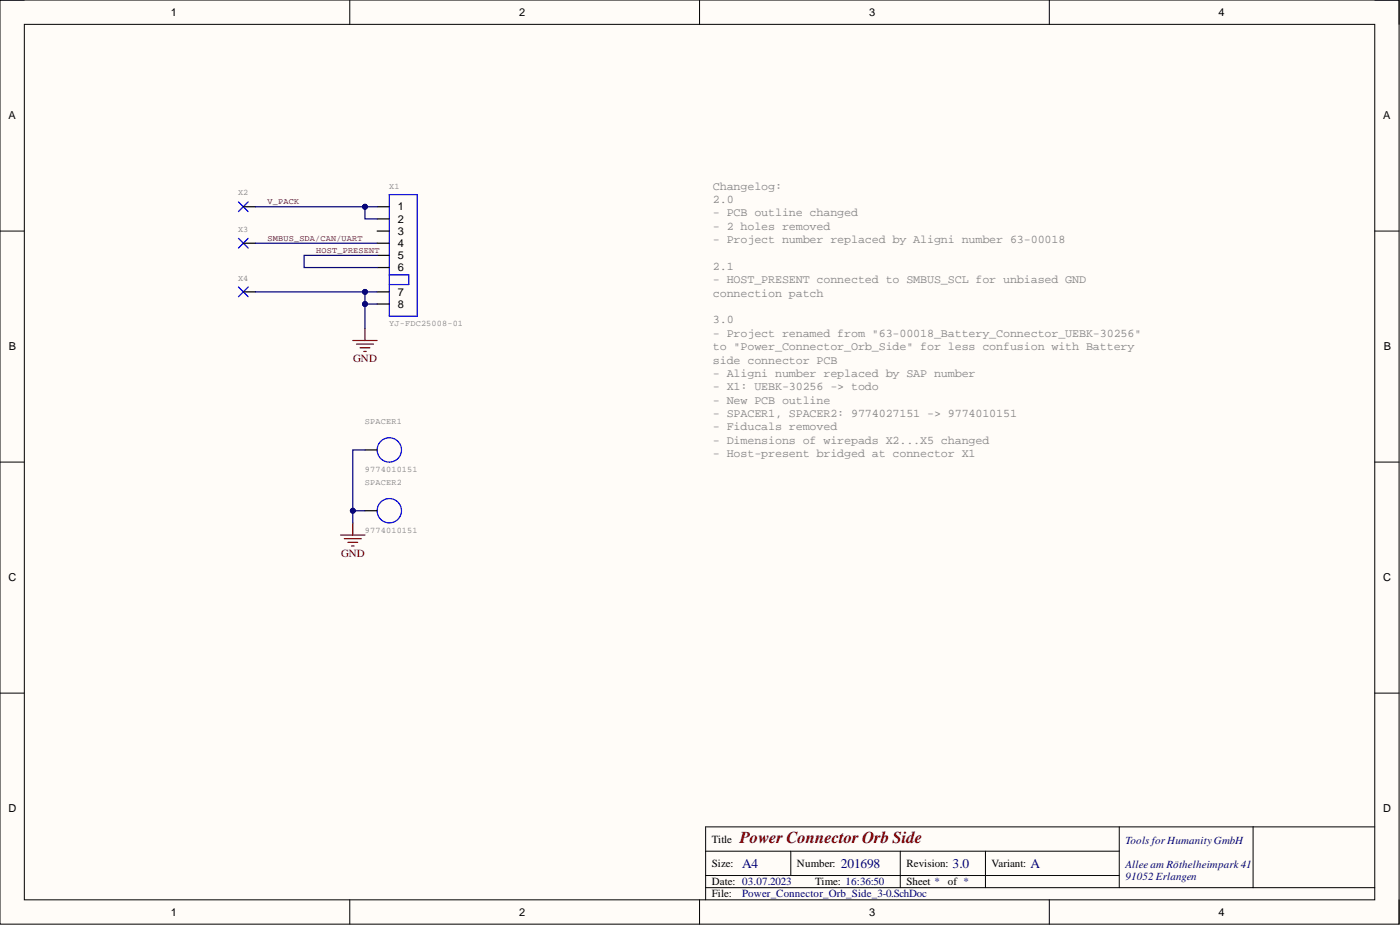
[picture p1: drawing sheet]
<svg xmlns="http://www.w3.org/2000/svg" width="292mm" height="193mm" viewBox="0 0 292 193" stroke-linecap="round" stroke-linejoin="round" font-family="sans-serif">
<path d="M0 0h291.9v192.8h-291.9z" fill-rule="evenodd" fill="#fffcf8"/>
<path d="M0 0h291.9v192.8h-291.9z" fill="none" stroke="#000" stroke-width=".21"/>
<path d="M5.1 5.1h281.7v182.6h-281.7z" fill-rule="evenodd" fill="#fffcf8"/>
<g fill="none" stroke="#000" stroke-width=".21">
<path d="M0 0h5.1M5.1 5.1h281.7v182.6h-281.7zM73 0v5.1M146 0v5.1M218.9 0v5.1M286.8 0h5.1v5.1M0 48.2h5.1M286.8 48.2h5.1M0 96.4h5.1M286.8 96.4h5.1M0 144.6h5.1M286.8 144.6h5.1"/>
<path d="M147.2 177.6h86.3M165 177.6v5M187.8 177.6v7.6M205.6 177.6v7.6M233.5 172.5v12.7M261.4 172.5v12.7M286.8 172.5h-139.6v15.2M73 187.7v5.1M146 187.7v5.1M147.2 185.2h139.6M147.2 182.6h86.3M218.9 187.7v5.1"/>
<path d="M291.9 187.7v5.1"/>
</g>
<path d="M49.8 42.1l2 2M49.8 49.7l2 2.1M49.8 59.9l2 2M51.8 42.1l-2 2M51.8 49.7l-2 2.1M51.8 59.9l-2 2M81.2 40.6h5.9v25.4h-5.9zM81.2 57.3h4.1v2.1h-4.1" fill="none" stroke="#00f" stroke-width=".25"/>
<path d="M50.8 43.1h2.5M50.8 50.7h2.5M78.7 43.1h2.5M78.7 50.7h2.5M78.7 45.7h2.5M78.7 48.2h2.5M78.7 53.3h2.5M78.7 55.8h2.5M50.8 60.9h2.5M78.7 60.9h2.5M78.7 63.4h2.5" fill="none" stroke="#000" stroke-width=".25"/>
<path d="M73.6 71h5.1M74.4 71.8h3.5M75.1 72.6h2.1M75.9 73.3h.5M76.2 68.5v2.5" fill="none" stroke="#800000" stroke-width=".25"/>
<path d="M76.2 63.4h2.5" fill="none" stroke="#000080" stroke-width=".25"/>
<circle cx="76.2" cy="63.4" r=".51" fill="#000080"/>
<circle cx="76.2" cy="63.4" r=".51" fill="none" stroke="#000080" stroke-width=".21"/>
<path d="M53.3 43.1h22.9v2.6h2.5M53.3 50.7h25.4" fill="none" stroke="#000080" stroke-width=".25"/>
<circle cx="76.2" cy="43.1" r=".51" fill="#000080"/>
<circle cx="76.2" cy="43.1" r=".51" fill="none" stroke="#000080" stroke-width=".21"/>
<path d="M76.2 43.1h2.5" fill="none" stroke="#000080" stroke-width=".25"/>
<circle cx="76.2" cy="43.1" r=".51" fill="#000080"/>
<circle cx="76.2" cy="43.1" r=".51" fill="none" stroke="#000080" stroke-width=".21"/>
<path d="M78.7 53.3h-15.2v2.5h15.2M76.2 93.9h-2.6v15.2" fill="none" stroke="#000080" stroke-width=".25"/>
<g fill="none" stroke="#00f" stroke-width=".25">
<circle cx="81.2" cy="93.9" r="2.54"/>
<circle cx="81.2" cy="106.5" r="2.54"/>
</g>
<path d="M76.2 93.9h2.5M76.2 106.5h2.5" fill="none" stroke="#000" stroke-width=".25"/>
<path d="M71.1 111.6h5.1M71.8 112.4h3.6M72.6 113.1h2M73.4 113.9h.5M73.6 109.1v2.5" fill="none" stroke="#800000" stroke-width=".25"/>
<circle cx="73.6" cy="106.5" r=".51" fill="#000080"/>
<circle cx="73.6" cy="106.5" r=".51" fill="none" stroke="#000080" stroke-width=".21"/>
<path d="M73.6 106.5h2.6" fill="none" stroke="#000080" stroke-width=".25"/>
<circle cx="73.6" cy="106.5" r=".51" fill="#000080"/>
<circle cx="73.6" cy="106.5" r=".51" fill="none" stroke="#000080" stroke-width=".21"/>
<path d="M53.3 60.9h22.9" fill="none" stroke="#000080" stroke-width=".25"/>
<circle cx="76.2" cy="60.9" r=".51" fill="#000080"/>
<circle cx="76.2" cy="60.9" r=".51" fill="none" stroke="#000080" stroke-width=".21"/>
<path d="M78.7 60.9h-2.5v7.6" fill="none" stroke="#000080" stroke-width=".25"/>
<circle cx="76.2" cy="60.9" r=".51" fill="#000080"/>
<circle cx="76.2" cy="60.9" r=".51" fill="none" stroke="#000080" stroke-width=".21"/>
<circle cx="76.2" cy="63.4" r=".51" fill="#000080"/>
<circle cx="76.2" cy="63.4" r=".51" fill="none" stroke="#000080" stroke-width=".21"/>
<text font-size="3.5" fill="#800000" x="154.3" y="175.8">Power Connector Orb Side</text>
<g font-size="2.8" fill="#000080">
<text x="154.8" y="181">A4</text>
<text x="175.4" y="181">201698</text>
<text x="198.8" y="181">3.0</text>
<text x="215" y="181">A</text>
</g>
<g font-size="2.5" fill="#808080">
<text x="148.7" y="39.6">Changelog:</text>
<text x="148.7" y="42.4">2.0</text>
<text x="148.7" y="45.2">- PCB outline changed</text>
<text x="148.7" y="48">- 2 holes removed</text>
<text x="148.7" y="50.7">- Project number replaced by Aligni number 63-00018</text>
<text x="148.7" y="56.3">2.1</text>
<text x="148.7" y="59.1">- HOST_PRESENT connected to SMBUS_SCL for unbiased GND</text>
<text x="148.7" y="61.9">connection patch</text>
<text x="148.7" y="67.5">3.0</text>
<text x="148.7" y="70.3">- Project renamed from &quot;63-00018_Battery_Connector_UEBK-30256&quot;</text>
<text x="148.7" y="73.1">to &quot;Power_Connector_Orb_Side&quot; for less confusion with Battery</text>
<text x="148.7" y="75.9">side connector PCB</text>
<text x="148.7" y="78.6">- Aligni number replaced by SAP number</text>
<text x="148.7" y="81.4">- X1: UEBK-30256 -&gt; todo</text>
<text x="148.7" y="84.2">- New PCB outline</text>
<text x="148.7" y="87">- SPACER1, SPACER2: 9774027151 -&gt; 9774010151</text>
<text x="148.7" y="89.8">- Fiducals removed</text>
<text x="148.7" y="92.6">- Dimensions of wirepads X2...X5 changed</text>
<text x="148.7" y="95.4">- Host-present bridged at connector X1</text>
</g>
<g font-size="2.3">
<text x="35.6" y="3.3">1</text>
<text x="108.3" y="3.3">2</text>
<text x="181.3" y="3.3">3</text>
<text x="254.3" y="3.3">4</text>
<text x="1.8" y="24.9">A</text>
<text x="288.6" y="24.9">A</text>
<text x="83" y="43.9">1</text>
<text x="83" y="46.4">2</text>
<text x="83" y="49">3</text>
<text x="83" y="51.5">4</text>
<text x="83" y="54">5</text>
<text x="83" y="56.6">6</text>
<text x="83" y="61.6">7</text>
<text x="83" y="64.2">8</text>
<text x="1.9" y="73.1">B</text>
<text x="288.7" y="73.1">B</text>
<text x="1.8" y="121.3">C</text>
<text x="288.6" y="121.3">C</text>
<text x="1.8" y="169.5">D</text>
<text x="288.6" y="169.5">D</text>
<text x="148.5" y="175.8">Title</text>
<text x="148.5" y="180.9">Size:</text>
<text x="148.5" y="184.7">Date: 03.07.2023</text>
<text x="166.3" y="180.9">Number:</text>
<text x="170.1" y="184.7">Time: 16:36:50</text>
<text x="189.1" y="180.9">Revision:</text>
<text x="189.1" y="184.7">Sheet *</text>
<text x="197.7" y="184.7">of *</text>
<text x="206.9" y="180.9">Variant:</text>
<text x="35.6" y="191">1</text>
<text x="108.3" y="191">2</text>
<text x="148.5" y="187.2">File:</text>
<text x="181.3" y="191">3</text>
<text x="254.3" y="191">4</text>
</g>
<g font-size="2.3" fill="#800000">
<text x="73.7" y="75.6">GND</text>
<text x="71.2" y="116.2">GND</text>
</g>
<g font-size="2.3" fill="#000080">
<text x="234.8" y="176.1">Tools for HumanityGmbH</text>
<text x="234.8" y="181.1">Allee am Röthelheimpark41</text>
<text x="234.8" y="183.7">91052 Erlangen</text>
<text x="154.8" y="187.2">Power_Connector_Orb_Side_3-0.SchDoc</text>
</g>
<g font-size="1.8" fill="#808080">
<text x="49.7" y="40.8">X2</text>
<text x="81.2" y="39.3">X1</text>
<text x="49.7" y="48.4">X3</text>
<text x="49.7" y="58.5">X4</text>
<text x="81.2" y="68">YJ-FDC25008-01</text>
<text x="76.2" y="88.5">SPACER1</text>
<text x="76.2" y="98.4">9774010151</text>
<text x="76.2" y="101.2">SPACER2</text>
<text x="76.2" y="111.1">9774010151</text>
</g>
<g font-size="1.8" fill="#800000">
<text x="55.8" y="42.6">V_PACK</text>
<text x="55.8" y="50.2">SMBUS_SDA/CAN/UART</text>
<text x="66" y="52.8">HOST_PRESENT</text>
</g>
</svg>
